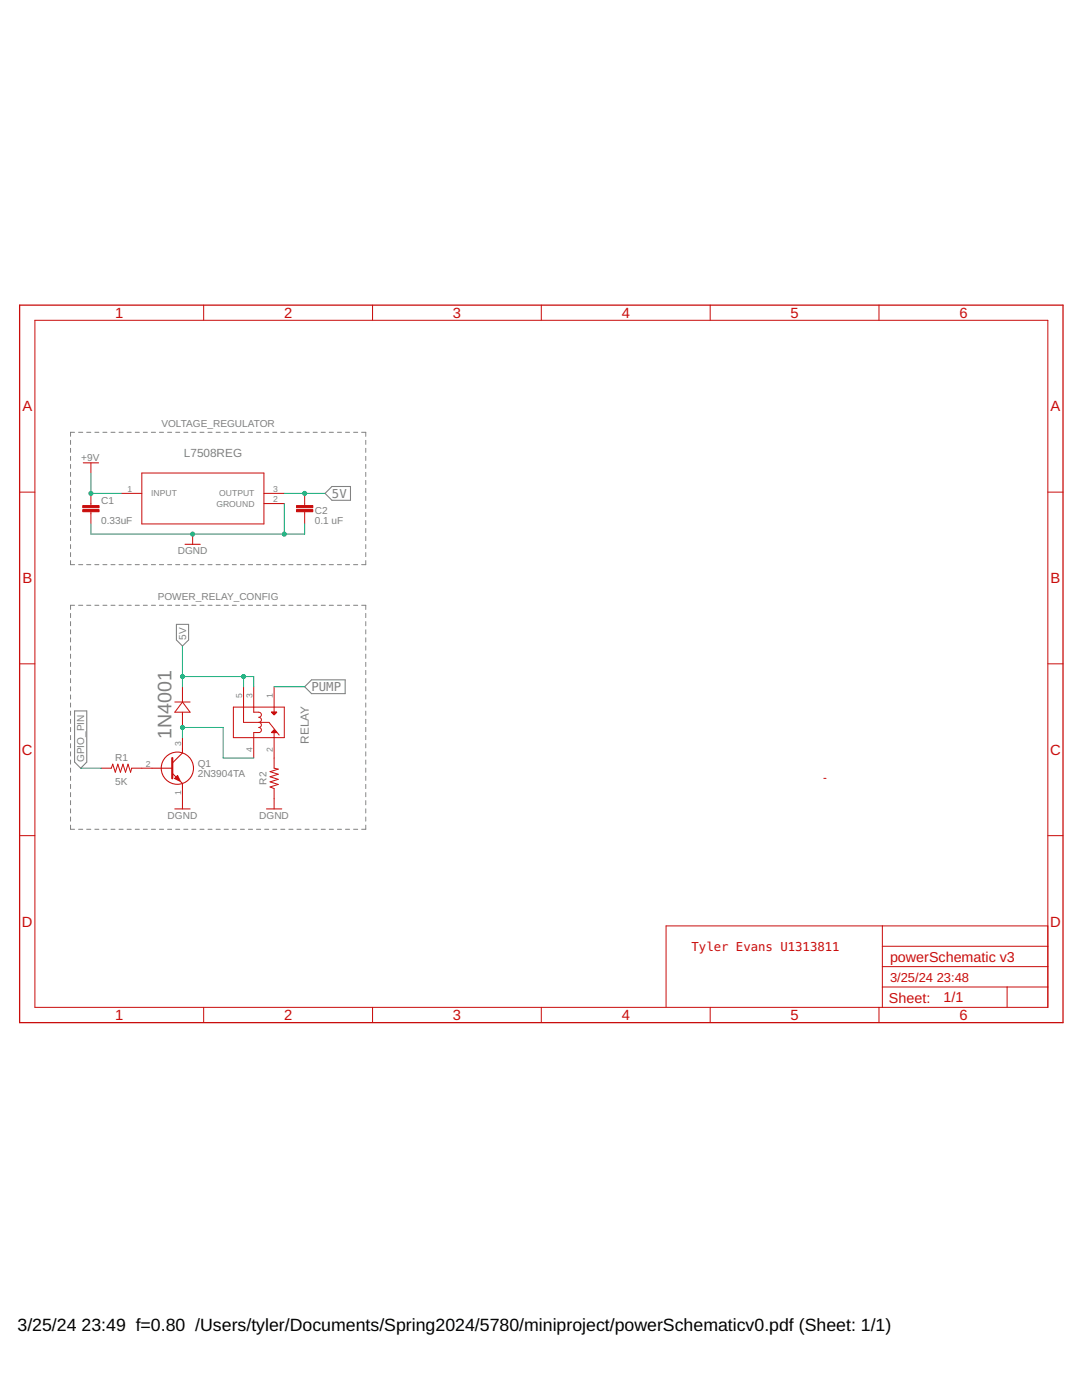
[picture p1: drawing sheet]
<svg xmlns="http://www.w3.org/2000/svg" width="216mm" height="279mm" viewBox="0 0 216 279" stroke-linecap="round" stroke-linejoin="round" font-family="sans-serif">
<g fill="none" stroke="#808080" stroke-width=".2">
<path d="M14.1 87.9v.8M14.1 89.5v.8M14.1 91.1v.8M14.1 92.7v.8M14.1 94.3v.8M14.1 95.9v.8M14.1 97.5v.8M14.1 99.1v.8M14.9 86.3h-.8v.8M15.7 86.3h.8M17.3 86.3h.8M18.9 86.3h.8"/>
<path d="M20.5 86.3h.8M22.1 86.3h.8M23.7 86.3h.9M25.4 86.3h.8M27 86.3h.8M28.6 86.3h.8M30.2 86.3h.8M31.8 86.3h.8M33.4 86.3h.8M35.1 86.3h.8M36.7 86.3h.8M38.3 86.3h.8"/>
<path d="M39.9 86.3h.8M41.5 86.3h.8M43.1 86.3h.8M44.7 86.3h.9M46.4 86.3h.8M48 86.3h.8M49.6 86.3h.8M51.2 86.3h.8M52.8 86.3h.8M54.4 86.3h.8M56 86.3h.8M57.6 86.3h.9"/>
<path d="M59.2 86.3h.9M60.9 86.3h.8M62.5 86.3h.8M64.1 86.3h.8M65.7 86.3h.8M67.3 86.3h.8M68.9 86.3h.8M70.5 86.3h.9M72.2 86.3h.8v.8M73 87.9v.8M73 89.5v.8M73 91.1v.8"/>
<path d="M73 92.7v.8M73 94.3v.8M73 95.9v.8M73 97.5v.8M73 99.1v.8M14.1 100.7v.8M14.1 102.3v.8M14.1 103.9v.8M14.1 105.5v.8M14.1 107.1v.8M14.1 108.7v.8M14.1 110.3v.8"/>
<path d="M14.1 111.9v.8h.8M15.7 112.7h.8M17.3 112.7h.8M18.9 112.7h.8M20.5 112.7h.8M22.1 112.7h.8M23.7 112.7h.9M25.4 112.7h.8M27 112.7h.8M28.6 112.7h.8M30.2 112.7h.8M31.8 112.7h.8"/>
<path d="M33.4 112.7h.8M35.1 112.7h.8M36.7 112.7h.8M38.3 112.7h.8M39.9 112.7h.8M41.5 112.7h.8M43.1 112.7h.8M44.7 112.7h.9M46.4 112.7h.8M48 112.7h.8M49.6 112.7h.8M51.2 112.7h.8"/>
<path d="M52.8 112.7h.8M54.4 112.7h.8M56 112.7h.8M57.6 112.7h.9M59.2 112.7h.9M60.9 112.7h.8M62.5 112.7h.8M64.1 112.7h.8M65.7 112.7h.8M67.3 112.7h.8M68.9 112.7h.8M70.5 112.7h.9"/>
<path d="M73 100.7v.8M73 102.3v.8M73 103.9v.8M73 105.5v.8M73 107.1v.8M73 108.7v.8M73 110.3v.8M73 111.9v.8h-.8M14.1 122.4v.9M14.1 124.1v.8M14.1 125.7v.8M14.1 127.3v.8"/>
<path d="M14.1 128.9v.9M14.1 130.6v.8M14.1 132.2v.8M14.1 133.8v.8M14.1 135.4v.8M14.1 137.1v.8M14.1 138.7v.8M14.9 120.8h-.8v.8M15.7 120.8h.8M17.3 120.8h.8M18.9 120.8h.8M20.5 120.8h.8"/>
<path d="M22.1 120.8h.8M23.7 120.8h.9M25.4 120.8h.8M27 120.8h.8M28.6 120.8h.8M30.2 120.8h.8M31.8 120.8h.8M33.4 120.8h.8M35.1 120.8h.8M36.7 120.8h.8M38.3 120.8h.8M39.9 120.8h.8"/>
<path d="M41.5 120.8h.8M43.1 120.8h.8M44.7 120.8h.9M46.4 120.8h.8M48 120.8h.8M49.6 120.8h.8M51.2 120.8h.8M52.8 120.8h.8M54.4 120.8h.8M56 120.8h.8M57.6 120.8h.9M59.2 120.8h.9"/>
<path d="M60.9 120.8h.8M62.5 120.8h.8M64.1 120.8h.8M65.7 120.8h.8M67.3 120.8h.8M68.9 120.8h.8M70.5 120.8h.9M72.2 120.8h.8v.8M73 122.4v.9M73 124.1v.8M73 125.7v.8M73 127.3v.8"/>
<path d="M73 128.9v.9M73 130.6v.8M73 132.2v.8M73 133.8v.8M73 135.4v.8M73 137.1v.8M73 138.7v.8M14.1 140.3v.8M14.1 141.9v.8M14.1 143.6v.8M14.1 145.2v.8M14.1 146.8v.8"/>
<path d="M14.1 148.4v.8M14.1 150.1v.8M14.1 151.7v.8M14.1 153.3v.8M14.1 154.9v.8M14.1 156.5v.9M14.1 158.2v.8M14.1 159.8v.8M73 140.3v.8M73 141.9v.8M73 143.6v.8M73 145.2v.8"/>
<path d="M73 146.8v.8M73 148.4v.8M73 150.1v.8M73 151.7v.8M73 153.3v.8M73 154.9v.8M73 156.5v.9M73 158.2v.8M73 159.8v.8M14.1 161.4v.8M14.1 163v.9M14.1 164.7v.8h.8"/>
<path d="M15.7 165.5h.8M17.3 165.5h.8M18.9 165.5h.8M20.5 165.5h.8M22.1 165.5h.8M23.7 165.5h.9M25.4 165.5h.8M27 165.5h.8M28.6 165.5h.8M30.2 165.5h.8M31.8 165.5h.8M33.4 165.5h.8"/>
<path d="M35.1 165.5h.8M36.7 165.5h.8M38.3 165.5h.8M39.9 165.5h.8M41.5 165.5h.8M43.1 165.5h.8M44.7 165.5h.9M46.4 165.5h.8M48 165.5h.8M49.6 165.5h.8M51.2 165.5h.8M52.8 165.5h.8"/>
<path d="M54.4 165.5h.8M56 165.5h.8M57.6 165.5h.9M59.2 165.5h.9M60.9 165.5h.8M62.5 165.5h.8M64.1 165.5h.8M65.7 165.5h.8M67.3 165.5h.8M68.9 165.5h.8M70.5 165.5h.9M73 161.4v.8"/>
<path d="M73 163v.9M73 164.7v.8h-.8"/>
</g>
<path d="M64.9 98.5l1.3-1.4h3.7v2.7h-3.7zM35.2 124.6h2.4v3.1l-1.2 1.2-1.2-1.2zM60.8 137.1l1.4-1.4h6.7v2.7h-6.7zM14.9 141.9h2.4v10.2l-1.2 1.2-1.2-1.2z" fill="none" stroke="#808080" stroke-width=".21"/>
<g fill="none" stroke="#c90d0c" stroke-width=".2">
<path d="M7 63.9h202.1v137.1h-202.1zM40.6 60.9v3M74.3 60.9v3M108 60.9v3M141.7 60.9v3M175.4 60.9v3M3.9 98.2h3.1M18.1 92.4v2M18.1 98.5v2.4M24.2 98.5h4.1M28.3 94.4h24.4v10.2h-24.4zM52.7 98.5h4"/>
<path d="M60.8 98.5v2.4M209.1 98.2h3M18.1 102.1v2.5M38.4 106.6v2M52.7 100.5h4M60.8 102.1v2.5M3.9 132.5h3.1M36.4 137.1v3M48.6 137.1v7.1h5.1l2 2.5M50.6 137.1v5h1a.51 .51 0 0 1 .6 .5 .51 .51 0 0 1-.6 .6 .51 .51 0 0 1 .6 .5 .51 .51 0 0 1-.6 .5 .51 .51 0 0 1 .6 .5 .51 .51 0 0 1-.6 .5 .51 .51 0 0 1 .6 .5 .51 .51 0 0 1-.6 .5h-1v5.1M54.7 137.1v5M209.1 132.5h3"/>
<path d="M20.2 153.3h2l.3-.8 .5 1.6 .5-1.6 .5 1.6 .5-1.6 .5 1.6 .5-1.6 .6 1.6 .2-.8h4M34.9 140.1h3M36.4 142.1v3.1M36.4 147.2v2M36.4 157.4v4M36.4 140.1l1.5 2h-3zM46.6 141.1h10.1v6.1h-10.1zM54.2 142.1h1l-.5 .5zM54.7 146.2v7.1l.8 .2-1.6 .5 1.6 .5-1.6 .5 1.6 .5-1.6 .5 1.6 .5-1.6 .6 .8 .3v4M54.7 145.7l.5 .5h-1zM164.4 155.3h.4M3.9 166.8h3.1"/>
<path d="M209.1 166.8h3M176.1 197h33M176.1 184.8v16.2M176.1 192.9h33M176.1 188.8h33M201 197v4M209.1 184.8h-76.2v16.2M40.6 201v3.1M74.3 201v3.1M108 201v3.1M141.7 201v3.1M175.4 201v3.1"/>
</g>
<path d="M34.4 151.3v4" fill="none" stroke="#c90d0c" stroke-width=".42"/>
<g fill="none" stroke="#c90d0c" stroke-width=".21">
<path d="M16.6 92.4h3.1M36.9 108.6h3.1M30.3 153.3h4.1M34.4 154.3l2 2.1v1M36.4 149.2v1.1l-2 2M34.9 161.4h3M53.2 161.4h3"/>
<circle cx="35.4" cy="153.3" r="3.2"/>
</g>
<g fill="#c90d0c" stroke="#c90d0c" stroke-width=".2">
<path d="M34.8 155.4l.6-.6 .5 1-.1 .1z" fill-rule="evenodd"/>
<path d="M54.2 142.1h1l-.5 .6z" fill-rule="evenodd"/>
<path d="M54.2 146.2l.5-.5 .5 .5z" fill-rule="evenodd"/>
</g>
<path d="M3.9 60.9h208.2v143.2h-208.2z" fill="none" stroke="#c90d0c" stroke-width=".25"/>
<g fill="#c90d0c" stroke="#c90d0c" stroke-width=".2">
<path d="M16.5 101.7h3.3v.4h-3.3z"/>
<path d="M16.5 100.9h3.3v.4h-3.3z"/>
<path d="M59.2 101.7h3.2v.4h-3.2z"/>
<path d="M59.2 100.9h3.2v.4h-3.2z"/>
</g>
<path d="M18.1 94.4v4.1h6.1M56.7 98.5h8.2M18.1 104.6v2h42.7v-2M56.7 100.5v6.1M36.4 128.9v8.2M36.4 135h14.2v2.1M48.6 135v2.1M54.7 137.1h6.1M16.1 153.3h4.1M36.4 147.2v-2h8.1v6.1h6.1" fill="none" stroke="#0dab76" stroke-width=".2"/>
<g fill="#0dab76" stroke="#0dab76" stroke-width=".2">
<circle cx="36.4" cy="145.2" r=".4"/>
<circle cx="36.4" cy="135" r=".4"/>
<circle cx="48.6" cy="135" r=".4"/>
<circle cx="60.8" cy="98.5" r=".4"/>
<circle cx="56.7" cy="106.6" r=".4"/>
<circle cx="38.4" cy="106.6" r=".4"/>
<circle cx="18.1" cy="98.5" r=".4"/>
</g>
<text font-size="3.9" fill="#808080" x="34.3" y="147.4" transform="rotate(-90 34.3 147.4)">1N4001</text>
<g font-size="3.5">
<text x="3.5" y="265.7">3/25/24</text>
<text x="16.3" y="265.7">23:49 f=0.80 /Users/tyler/Documents/Spring2024/5780/miniproject/powerSchematicv0.pdf (Sheet: 1/1)</text>
</g>
<g font-size="2.9" fill="#c90d0c">
<text x="23" y="63.4">1</text>
<text x="56.7" y="63.4">2</text>
<text x="90.4" y="63.4">3</text>
<text x="124.1" y="63.4">4</text>
<text x="157.7" y="63.4">5</text>
<text x="191.4" y="63.4">6</text>
<text x="4.5" y="82.1">A</text>
<text x="209.6" y="82.1">A</text>
<text x="4.5" y="116.4">B</text>
<text x="209.6" y="116.4">B</text>
<text x="4.4" y="150.7">C</text>
<text x="209.5" y="150.7">C</text>
<text x="4.4" y="184.9">D</text>
<text x="209.5" y="184.9">D</text>
<text x="177.6" y="191.9">powerSchematic v3</text>
<text x="23" y="203.6">1</text>
<text x="56.7" y="203.6">2</text>
<text x="90.4" y="203.6">3</text>
<text x="124.1" y="203.6">4</text>
<text x="157.7" y="203.6">5</text>
<text x="177.4" y="200.1">Sheet:</text>
<text x="188.3" y="200">1/1</text>
<text x="191.4" y="203.6">6</text>
</g>
<g font-size="2.6" fill="#c90d0c">
<text x="177.6" y="196">3/25/24</text>
<text x="186.9" y="196">23:48</text>
</g>
<g font-size="2.5" fill="#808080">
<text x="66.2" y="99.3">5V</text>
<text x="62.2" y="137.9">PUMP</text>
</g>
<text font-size="2.5" fill="#c90d0c" x="138" y="189.9">Tyler Evans U1313811</text>
<g font-size="2.3" fill="#808080">
<text x="36.7" y="91.2">L7508REG</text>
<text x="61.6" y="148.4" transform="rotate(-90 61.6 148.4)">RELAY</text>
</g>
<g font-size="2" fill="#808080">
<text x="32.2" y="85.3">VOLTAGE_REGULATOR</text>
<text x="16.2" y="92">+9V</text>
<text x="20.2" y="100.5">C1</text>
<text x="20.2" y="104.6">0.33uF</text>
<text x="62.8" y="104.6">0.1 uF</text>
<text x="62.8" y="102.5">C2</text>
<text x="35.5" y="110.7">DGND</text>
<text x="31.5" y="119.8">POWER_RELAY_CONFIG</text>
<text x="37.1" y="127.7" transform="rotate(-90 37.1 127.7)">5V</text>
<text x="16.8" y="152.1" transform="rotate(-90 16.8 152.1)">GPIO_PIN</text>
<text x="23" y="151.8">R1</text>
<text x="39.5" y="155">2N3904TA</text>
<text x="39.5" y="153">Q1</text>
<text x="23" y="156.6">5K</text>
<text x="53.2" y="156.6" transform="rotate(-90 53.2 156.6)">R2</text>
<text x="33.5" y="163.5">DGND</text>
<text x="51.7" y="163.5">DGND</text>
</g>
<g font-size="1.7" fill="#808080">
<text x="25.5" y="98.2">1</text>
<text x="30.2" y="99.1">INPUT</text>
<text x="43.2" y="101.1">GROUND</text>
<text x="43.7" y="99.1">OUTPUT</text>
<text x="54.5" y="100.2">2</text>
<text x="54.5" y="98.2">3</text>
<text x="48.3" y="139.3" transform="rotate(-90 48.3 139.3)">5</text>
<text x="50.4" y="139.3" transform="rotate(-90 50.4 139.3)">3</text>
<text x="54.4" y="139.3" transform="rotate(-90 54.4 139.3)">1</text>
<text x="36.1" y="149" transform="rotate(-90 36.1 149)">3</text>
<text x="29.1" y="153">2</text>
<text x="50.4" y="150" transform="rotate(-90 50.4 150)">4</text>
<text x="54.4" y="150" transform="rotate(-90 54.4 150)">2</text>
<text x="36.1" y="158.6" transform="rotate(-90 36.1 158.6)">1</text>
</g>
</svg>
